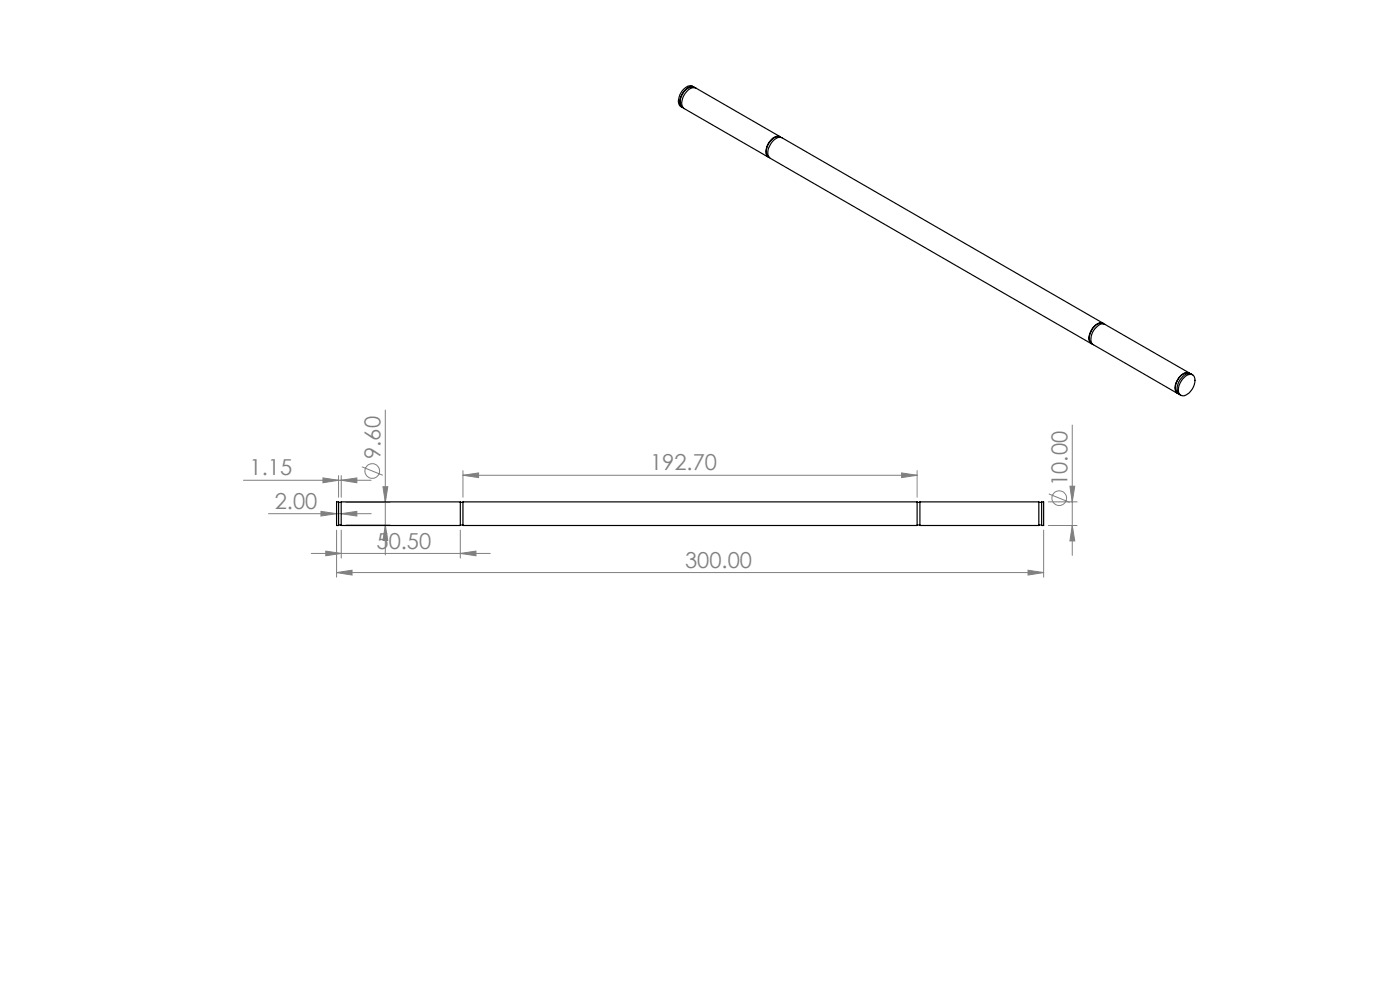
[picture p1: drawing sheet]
<svg xmlns="http://www.w3.org/2000/svg" width="297mm" height="210mm" viewBox="0 0 297 210" stroke-linecap="round" stroke-linejoin="round" font-family="sans-serif">
<g fill="none" stroke="#808080" stroke-width=".21">
<path d="M76.8 99l4.4 1.8M81.7 87v30.7M98.2 99.8v5.7M194.6 99.8v5.7M227.5 90.2v27.6M51.6 101.9h27.1M57 109h21.7M66 117.4h38M68.1 108.5l3.3 .5-3.3 .5zM68.5 101.4l3.3 .5-3.3 .5zM69.1 116.9l3.3 .5-3.3 .5zM71.4 112.5v9.9"/>
<path d="M71.8 100.9v4.6M72.4 101.9l3.3-.5v1zM72.4 109l3.3-.5v1zM72.4 100.9v4.6M72.4 112.5v5.9M73.4 111.4h9.4M73.4 106.6h9.4M81.2 103.2h1.1l-.6 3.4zM81.7 111.4l.6 3.2h-1.1zM97.6 117.4l3.4-.5v1zM97.6 112.5v5.9M98.2 100.8l3.3-.5v1z"/>
<path d="M98.2 100.8h96.4M191.3 100.3l3.3 .5-3.3 .5zM221.4 112.5v9.9M222.4 106.5h6.1M222.4 111.5h6.1M222.5 104.8l4.4 1.8M227 103.1h1l-.5 3.4zM227.5 111.5l.5 3.3h-1zM71.4 121.5l3.3-.5v1zM71.4 121.5h150M218.1 121l3.3 .5-3.3 .5z"/>
<circle cx="79" cy="99.9" r="1.55"/>
<circle cx="224.7" cy="105.6" r="1.55"/>
</g>
<g fill="#808080">
<path d="M71.4 121.5l3.3-.5v1zM218.1 121l3.3 .5-3.3 .5zM68.5 101.4l3.3 .5-3.3 .5zM72.4 101.9l3.3-.5v1zM69.1 116.9l3.3 .5-3.3 .5zM97.6 117.4l3.4-.5v1zM68.1 108.5l3.3 .5-3.3 .5zM72.4 109l3.3-.5v1zM98.2 100.8l3.3-.5v1zM191.3 100.3l3.3 .5-3.3 .5z"/>
<path d="M81.7 111.4l.6 3.2h-1.1zM81.2 103.2h1.1l-.6 3.4z"/>
<path d="M227 103.1h1l-.5 3.4zM227.5 111.5l.5 3.3h-1z"/>
</g>
<g fill="none" stroke="#000" stroke-width=".25">
<path d="M147.2 18.6a1.68 1.68 0 0 0-2.1 .8 2.69 2.69 0 0 0-.5 3.2l.3 .1M147.2 18.5l-.3-.2a2.63 2.63 0 0 0-2.8 2.3 1.65 1.65 0 0 0 .6 2.2M147.4 18.6a1.4 1.4 0 0 0-1.9 .4 3.3 3.3 0 0 0-1.1 3.4l.6 .5M165.5 29.1a2 2 0 0 0-2.4 1.3 2.17 2.17 0 0 0 0 2.9M165.5 29.1h.1M165.5 29l-17.9-10.3a2.09 2.09 0 0 0-2.4 1.3l-.4 1a1.75 1.75 0 0 0 .3 2l17.9 10.3M165.7 29.2a1.56 1.56 0 0 0-2.3 .7 2.84 2.84 0 0 0-.6 3.3l.4 .2M234 68.7a1.68 1.68 0 0 0-2.1 .8 2.49 2.49 0 0 0-.3 3.3M234 68.6l-68.1-39.4a2.06 2.06 0 0 0-2.4 1.4 2.22 2.22 0 0 0-.1 3l68.1 39.3M234.2 68.7a1.92 1.92 0 0 0-2.6 1.2l-.4 .9a1.52 1.52 0 0 0 .5 2.2M252.3 79.2a1.68 1.68 0 0 0-2.1 .9 2.69 2.69 0 0 0-.5 3.1l.2 .2M252.3 79.1l-17.9-10.3a2.46 2.46 0 0 0-2.7 1.8l-.2 .9a1.5 1.5 0 0 0 .5 1.6l17.8 10.4"/>
<path d="M252.5 79.3a1.9 1.9 0 0 0-2.6 1.2 2.16 2.16 0 0 0 0 3h.1M253 79.5a1.7 1.7 0 0 0-2.4 .7 2.84 2.84 0 0 0-.6 3.3l.5 .3M250.9 80.4l.3-.3a1.31 1.31 0 0 1 2.2-.2 3.3 3.3 0 0 1-2.5 4.1 1.21 1.21 0 0 1-.9-1.7l.3-1zM71.4 106.5h.4v5h-.4zM71.8 106.6h.6M71.8 111.4h.6M72.4 106.5h25.2v5h-25.2zM97.6 106.6h.6M97.6 111.4h.6M98.2 106.5h96.4v5h-96.4zM194.6 106.6h.6M194.6 111.4h.6"/>
<path d="M195.2 106.5h25.2v5h-25.2zM220.4 106.6h.6M220.4 111.4h.6M221 106.5h.4v5h-.4z"/>
</g>
<g font-size="4.7" fill="#808080">
<text x="52.9" y="100.9">1.15</text>
<text x="80.7" y="97.3" transform="rotate(-90 80.7 97.3)">9.60</text>
<text x="137.9" y="99.8">192.70</text>
<text x="58.3" y="107.9">2.00</text>
<text x="226.4" y="103.1" transform="rotate(-90 226.4 103.1)">10.00</text>
<text x="79.9" y="116.4">50.50</text>
<text x="145.3" y="120.4">300.00</text>
</g>
</svg>
